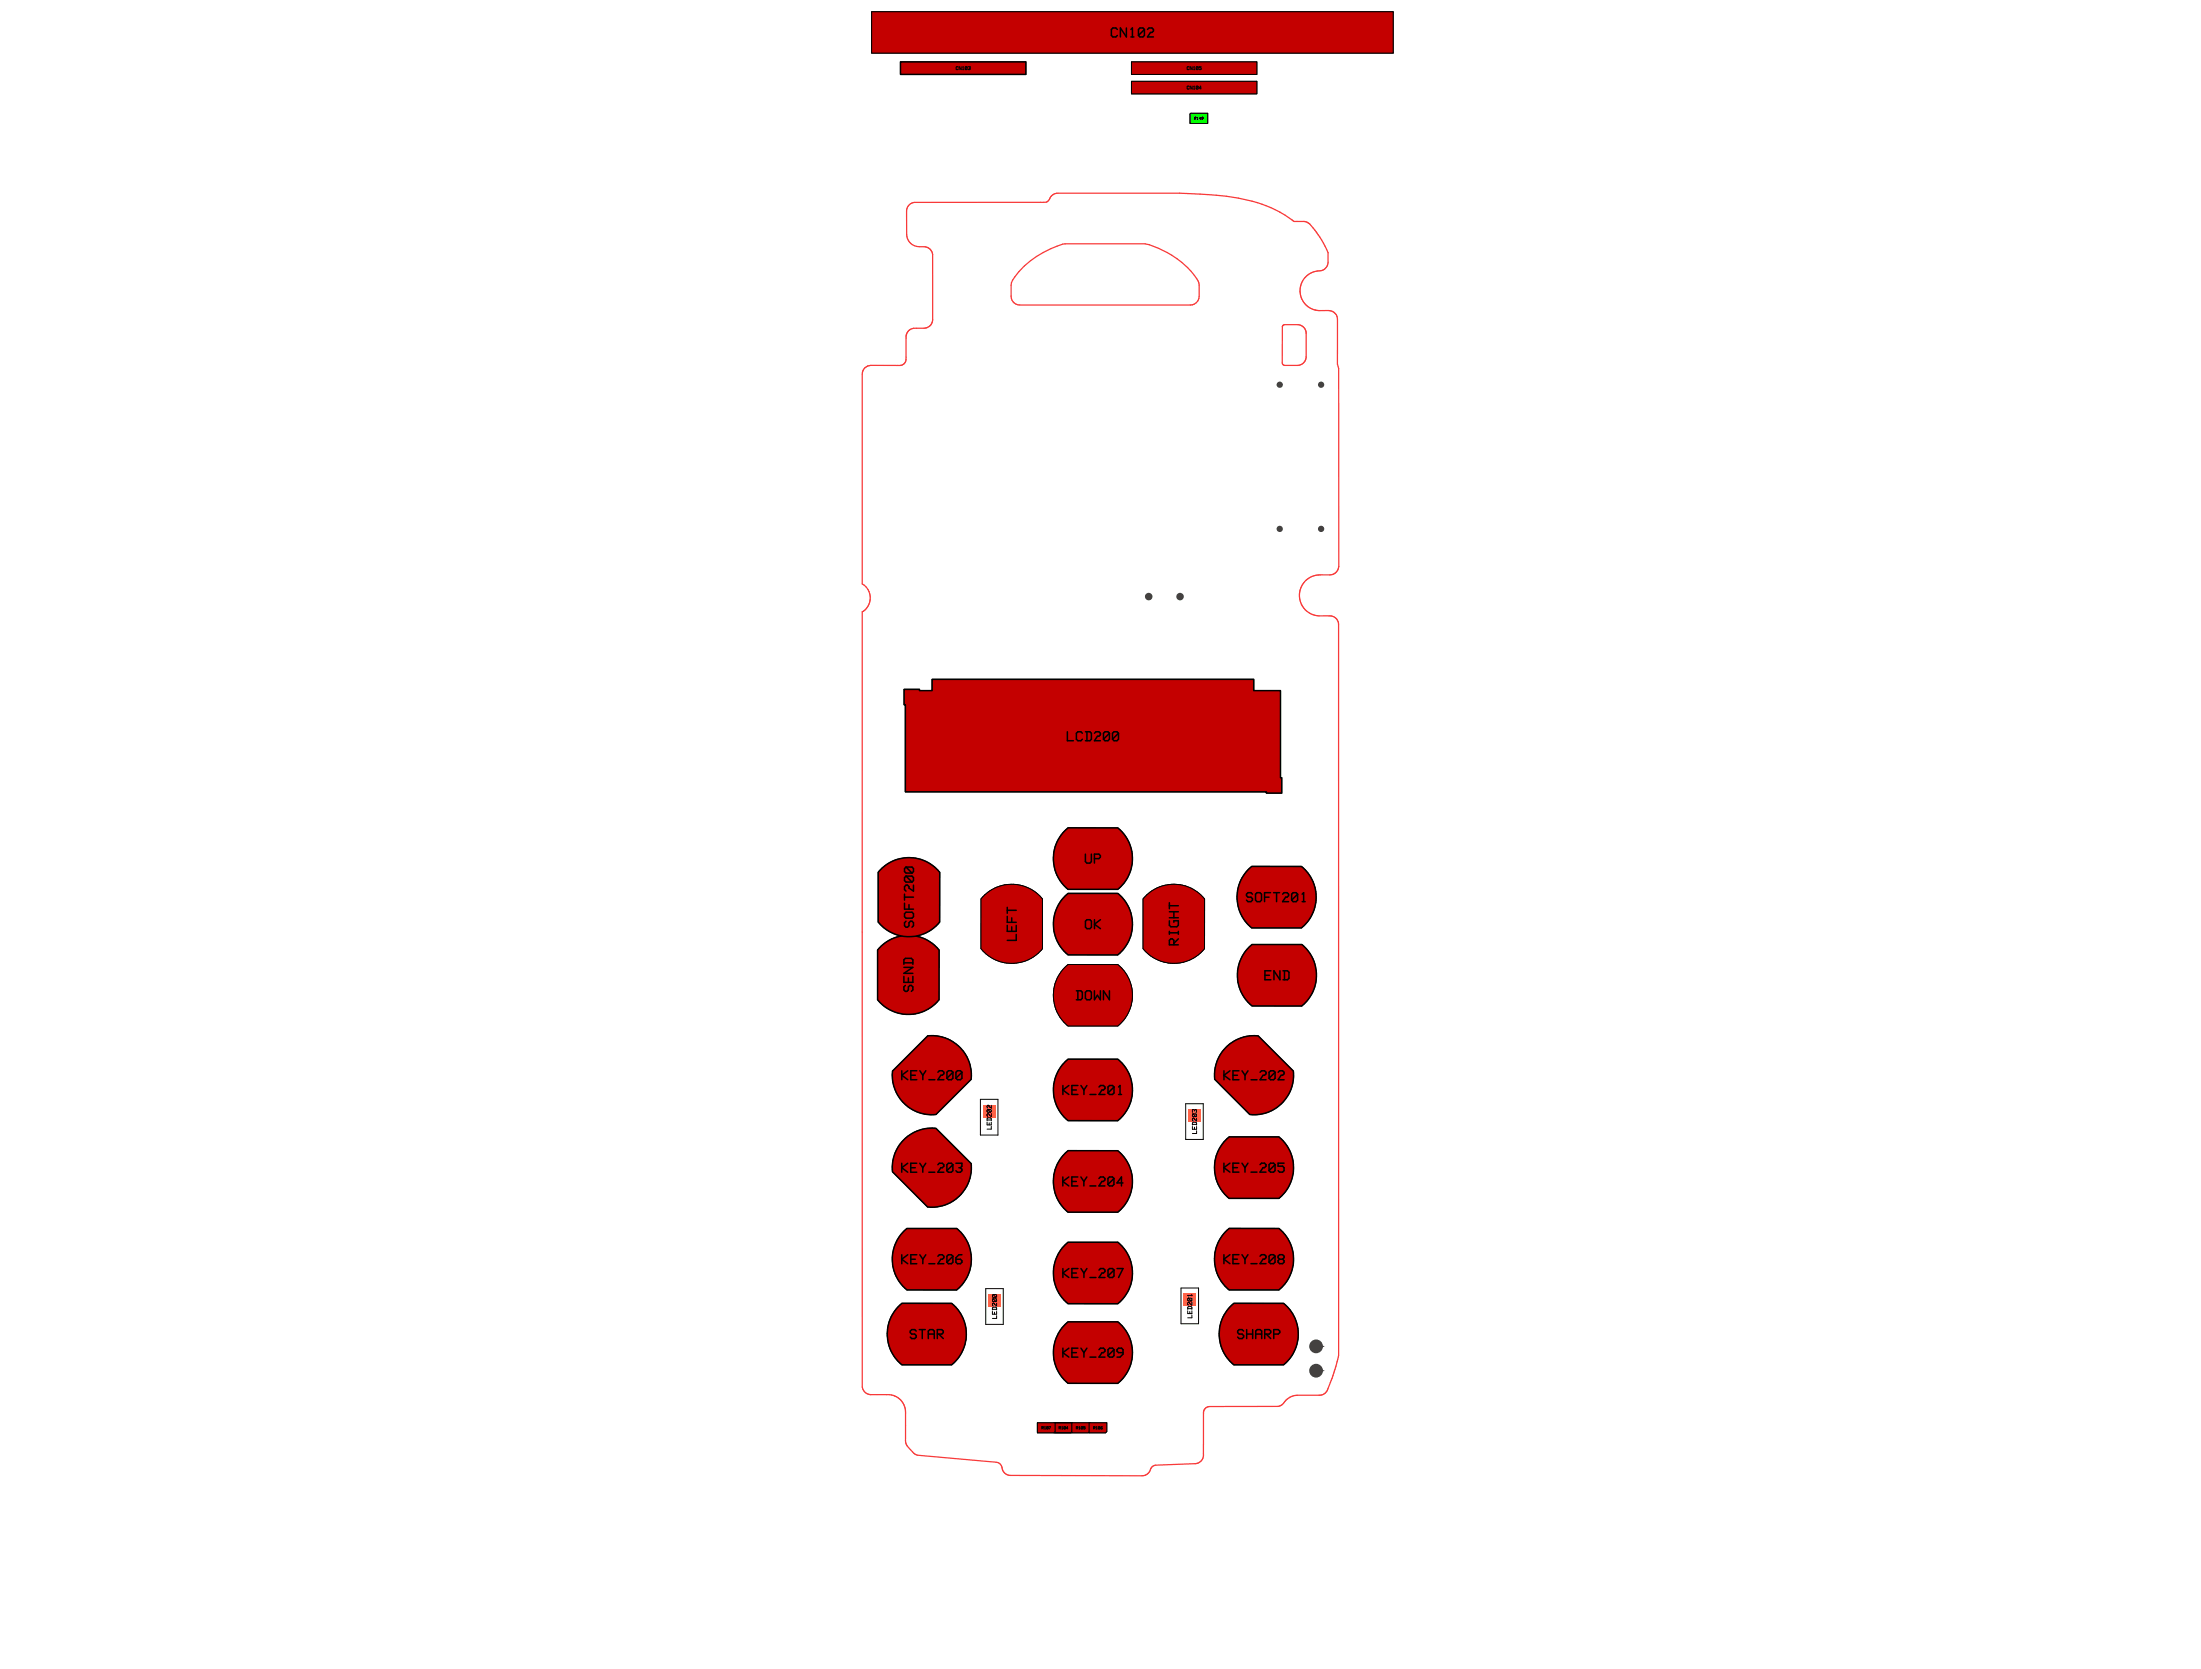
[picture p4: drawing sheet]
<svg xmlns="http://www.w3.org/2000/svg" width="297mm" height="225mm" viewBox="0 0 297 225" stroke-linecap="round" stroke-linejoin="round" font-family="sans-serif">
<path d="M122.7 27.6l.7-.3h17.4h.4l.4-.4a1.23 1.23 0 0 1 1.1-.8h17.6a32.7 32.7 0 0 1 10.5 1.7 13.7 13.7 0 0 1 3.8 2.1h1.5l.6 .3 1.4 1.8 .9 1.6a3.4 3.4 0 0 1 .1 2.2 1.4 1.4 0 0 1-1.5 .8 2.68 2.68 0 0 0-2.2 2.9 2.68 2.68 0 0 0 2.7 2.4h1.3a1.2 1.2 0 0 1 1.1 1.2v6l.1 .6 .1 26.7-.3 .6a1.17 1.17 0 0 1-.9 .6h-1.5a2.77 2.77 0 0 0-2.7 2.7 2.77 2.77 0 0 0 2.7 2.8h1.5a1.17 1.17 0 0 1 1.1 1.2v98.6l-.2 .9a18 18 0 0 1-1.5 4.2l-.4 .2-.4 .1h-3.2a2.76 2.76 0 0 0-1.9 1.3l-.6 .2h-9.2a.85 .85 0 0 0-.8 .9v5.6a1.18 1.18 0 0 1-1.1 1.2l-5.6 .3a1.33 1.33 0 0 0-.6 .8 1.21 1.21 0 0 1-1 .5h-17.8a1.22 1.22 0 0 1-1.1-1.2l-.3-.4-.5-.2-10.6-.9-.7-.5a2.1 2.1 0 0 1-.9-1.5v-4a2.38 2.38 0 0 0-2.6-2.2l-2.5-.1-.5-.4-.2-.5-.1-104.6a2.17 2.17 0 0 0 0-3.8l.1-28.5a1.16 1.16 0 0 1 1.1-1h4a.85 .85 0 0 0 .8-.8v-3.1l.1-.4a1.22 1.22 0 0 1 1.3-.7h1.1a1.16 1.16 0 0 0 1.1-1.2l-.1-8.8v-.3l-.3-.4-.6-.3a2.13 2.13 0 0 1-2.3-.8l-.3-.8v-3.2l.2-.5zM138.2 35.9a13.1 13.1 0 0 1 5.5-3h10.8a11.3 11.3 0 0 1 7.3 5.3 4.2 4.2 0 0 1-.2 2.4 1.18 1.18 0 0 1-1 .6h-23a1.18 1.18 0 0 1-1.2-1.2v-1.5a3.1 3.1 0 0 1 1.1-1.8zM173.1 43.9l.2-.1h1.8a1.18 1.18 0 0 1 1.2 1.2l-.1 3.3a1.19 1.19 0 0 1-1.1 1h-1.8l-.2-.2-.1-5.1z" fill="none" stroke="#f83939" stroke-width=".17"/>
<g fill="#404040">
<circle cx="155" cy="80.5" r=".51"/>
<circle cx="159.2" cy="80.5" r=".51"/>
</g>
<path d="M117.6 1.6h70.4v5.6h-70.4z" fill="none" stroke="#000" stroke-width=".13"/>
<g fill="#404040">
<circle cx="119" cy="2.9" r=".25"/>
<circle cx="123.2" cy="2.9" r=".25"/>
<circle cx="127.4" cy="2.9" r=".25"/>
<circle cx="131.7" cy="2.9" r=".25"/>
<circle cx="135.9" cy="2.9" r=".25"/>
<circle cx="140.1" cy="2.9" r=".25"/>
<circle cx="144.3" cy="2.9" r=".25"/>
<circle cx="148.6" cy="2.9" r=".25"/>
<circle cx="152.8" cy="2.9" r=".25"/>
<circle cx="157" cy="2.9" r=".25"/>
<circle cx="161.3" cy="2.9" r=".25"/>
<circle cx="165.5" cy="2.9" r=".25"/>
<circle cx="169.7" cy="2.9" r=".25"/>
<circle cx="174" cy="2.9" r=".25"/>
<circle cx="178.2" cy="2.9" r=".25"/>
<circle cx="182.4" cy="2.9" r=".25"/>
<circle cx="186.6" cy="2.9" r=".25"/>
<circle cx="119" cy="5.8" r=".25"/>
<circle cx="123.2" cy="5.8" r=".25"/>
<circle cx="127.4" cy="5.8" r=".25"/>
<circle cx="131.7" cy="5.8" r=".25"/>
<circle cx="135.9" cy="5.8" r=".25"/>
<circle cx="140.1" cy="5.8" r=".25"/>
<circle cx="144.3" cy="5.8" r=".25"/>
<circle cx="148.6" cy="5.8" r=".25"/>
<circle cx="152.8" cy="5.8" r=".25"/>
<circle cx="157" cy="5.8" r=".25"/>
<circle cx="161.3" cy="5.8" r=".25"/>
<circle cx="165.5" cy="5.8" r=".25"/>
<circle cx="169.7" cy="5.8" r=".25"/>
<circle cx="174" cy="5.8" r=".25"/>
<circle cx="178.2" cy="5.8" r=".25"/>
<circle cx="182.4" cy="5.8" r=".25"/>
<circle cx="186.6" cy="5.8" r=".25"/>
</g>
<path d="M121.5 8.4h16.9v1.6h-16.9z" fill="none" stroke="#000" stroke-width=".13"/>
<g fill="#404040">
<circle cx="122.4" cy="9.2" r=".25"/>
<circle cx="124" cy="9.2" r=".25"/>
<circle cx="125.7" cy="9.2" r=".25"/>
<circle cx="127.4" cy="9.2" r=".25"/>
<circle cx="132.5" cy="9.2" r=".25"/>
<circle cx="134.2" cy="9.2" r=".25"/>
<circle cx="135.9" cy="9.2" r=".25"/>
<circle cx="137.6" cy="9.2" r=".25"/>
</g>
<path d="M152.7 11h16.9v1.7h-16.9z" fill="none" stroke="#000" stroke-width=".13"/>
<g fill="#404040">
<circle cx="153.5" cy="11.8" r=".25"/>
<circle cx="155.2" cy="11.8" r=".25"/>
<circle cx="156.9" cy="11.8" r=".25"/>
<circle cx="158.6" cy="11.8" r=".25"/>
<circle cx="163.7" cy="11.8" r=".25"/>
<circle cx="165.4" cy="11.8" r=".25"/>
<circle cx="167.1" cy="11.8" r=".25"/>
<circle cx="168.8" cy="11.8" r=".25"/>
</g>
<path d="M152.7 8.4h16.9v1.6h-16.9z" fill="none" stroke="#000" stroke-width=".13"/>
<g fill="#404040">
<circle cx="153.5" cy="9.2" r=".25"/>
<circle cx="155.2" cy="9.2" r=".25"/>
<circle cx="156.9" cy="9.2" r=".25"/>
<circle cx="158.6" cy="9.2" r=".25"/>
<circle cx="163.7" cy="9.2" r=".25"/>
<circle cx="165.4" cy="9.2" r=".25"/>
<circle cx="167.1" cy="9.2" r=".25"/>
<circle cx="168.8" cy="9.2" r=".25"/>
</g>
<path d="M143.8 130.4l.3-.2h6.7a5.3 5.3 0 0 1 0 8.3h-6.7a5.3 5.3 0 0 1-.3-8.1zM168.6 127.8l.3-.3h6.8a5.3 5.3 0 0 1 0 8.3l-6.8-.1a5.3 5.3 0 0 1-.3-7.9z" fill="none" stroke="#000" stroke-width=".13"/>
<g fill="#404040">
<circle cx="178.3" cy="51.9" r=".42"/>
<circle cx="178.3" cy="71.4" r=".42"/>
<circle cx="172.7" cy="71.4" r=".42"/>
<circle cx="172.7" cy="51.9" r=".42"/>
</g>
<path d="M122 93h2.1v.2h1.7v-1.5h43.4v1.5h3.6v11.8h.2v2h-2.1v-.1h-48.7v-11.8h-.2zM120.4 144.5l4.8-4.7a5.3 5.3 0 0 1 5.8 5.9l-4.7 4.7a5.3 5.3 0 0 1-5.9-5.9zM122.1 153.6a5.4 5.4 0 0 1 4.2-1.3l4.7 4.7a5.3 5.3 0 0 1-5.8 5.9l-4.8-4.8a5.3 5.3 0 0 1 1.7-4.5zM143.8 143.2l.3-.3h6.7a5.3 5.3 0 0 1 0 8.3h-6.7a5.3 5.3 0 0 1-.3-8zM143.8 155.5l.3-.2h6.7a5.3 5.3 0 0 1 0 8.3h-6.7a5.3 5.3 0 0 1-.3-8.1zM165.4 153.9l.5-.5h6.7a5.3 5.3 0 0 1 0 8.3h-6.7a5.3 5.3 0 0 1-.5-7.8zM165.6 141.2a5.4 5.4 0 0 1 4.2-1.4l4.7 4.7a5.3 5.3 0 0 1-5.9 5.9l-4.7-4.8a5.3 5.3 0 0 1 1.7-4.4zM122 166.1l.4-.3h6.7a5.3 5.3 0 0 1 0 8.3h-6.7a5.3 5.3 0 0 1-.4-8zM143.8 167.9l.3-.3h6.7a5.3 5.3 0 0 1 0 8.3h-6.7a5.3 5.3 0 0 1-.3-8zM143.8 178.7l.3-.3h6.7a5.3 5.3 0 0 1 0 8.3h-6.7a5.3 5.3 0 0 1-.3-8zM165.4 166.2l.5-.4h6.7a5.3 5.3 0 0 1 0 8.3h-6.7a5.3 5.3 0 0 1-.5-7.9z" fill="none" stroke="#000" stroke-width=".13"/>
<circle cx="170.5" cy="104.1" r=".85" fill="#404040"/>
<circle cx="125" cy="104.1" r=".85" fill="#404040"/>
<path d="M132.9 120.8a5.3 5.3 0 0 1 7.8 .5v6.7a5.3 5.3 0 0 1-8.3 0v-6.7zM132.3 148.3h2.4v4.9h-2.4zM160 148.9h2.4v4.9h-2.4zM133 173.9h2.4v4.8h-2.4zM159.4 173.8h2.3v4.8h-2.3z" fill="none" stroke="#000" stroke-width=".13"/>
<circle cx="177.6" cy="185" r=".93" fill="#404040"/>
<circle cx="177.6" cy="181.7" r=".93" fill="#404040"/>
<path d="M160.6 15.5l.2-.2h2.2v1.3h-2.4zM119 117.1a5.3 5.3 0 0 1 7.8 .6v6.7a5.3 5.3 0 0 1-8.3 0v-6.7zM143.6 112.2l.5-.5h6.7a5.3 5.3 0 0 1 0 8.3h-6.7a5.3 5.3 0 0 1-.5-7.8zM168.4 117.4l.5-.5h6.7a5.3 5.3 0 0 1 0 8.3h-6.7a5.3 5.3 0 0 1-.5-7.8zM119 127.6a5.3 5.3 0 0 1 7.7 .6v6.7a5.3 5.3 0 0 1-8.3 0v-6.7zM143.8 120.9l.3-.3h6.7a5.3 5.3 0 0 1 0 8.3h-6.7a5.3 5.3 0 0 1-.3-8zM154.8 120.7a5.3 5.3 0 0 1 7.7 .6v6.7a5.3 5.3 0 0 1-8.3 0v-6.7zM121.2 176.3l.5-.4h6.7a5.3 5.3 0 0 1 0 8.3h-6.7a5.3 5.3 0 0 1-.5-7.9zM166 176.3l.5-.4h6.7a5.3 5.3 0 0 1 0 8.3h-6.7a5.3 5.3 0 0 1-.5-7.9zM142.3 192v1.3h2.2l.2-.1v-1.2M142.4 192v1.2l-.2 .1h-2.2v-1.3h9.3v1.2l-.1 .1h-2.2v-1.3M144.6 192v1.3h2.3l.1-.1v-1.2" fill="none" stroke="#000" stroke-width=".13"/>
<g fill="#c40000" stroke="#000" stroke-width=".13">
<path d="M117.6 1.6h70.4v5.6h-70.4z"/>
<path d="M152.7 11h16.9v1.7h-16.9z"/>
<path d="M152.7 8.4h16.9v1.6h-16.9z"/>
<path d="M143.8 130.4l.3-.2h6.7a5.3 5.3 0 0 1 0 8.3h-6.7a5.3 5.3 0 0 1-.3-8.1z"/>
</g>
<g fill="#c40000" stroke="#000" stroke-width=".2">
<path d="M121.5 8.4h16.9v1.6h-16.9z"/>
<path d="M168.6 127.8l.3-.3h6.8a5.3 5.3 0 0 1 0 8.3l-6.8-.1a5.3 5.3 0 0 1-.3-7.9z"/>
<path d="M120.4 144.5l4.8-4.7a5.3 5.3 0 0 1 5.8 5.9l-4.7 4.7a5.3 5.3 0 0 1-5.9-5.9z"/>
<path d="M143.8 143.2l.3-.3h6.7a5.3 5.3 0 0 1 0 8.3h-6.7a5.3 5.3 0 0 1-.3-8z"/>
<path d="M165.6 141.2a5.4 5.4 0 0 1 4.2-1.4l4.7 4.7a5.3 5.3 0 0 1-5.9 5.9l-4.7-4.8a5.3 5.3 0 0 1 1.7-4.4z"/>
<path d="M122.1 153.6a5.4 5.4 0 0 1 4.2-1.3l4.7 4.7a5.3 5.3 0 0 1-5.8 5.9l-4.8-4.8a5.3 5.3 0 0 1 1.7-4.5z"/>
<path d="M143.8 155.5l.3-.2h6.7a5.3 5.3 0 0 1 0 8.3h-6.7a5.3 5.3 0 0 1-.3-8.1z"/>
<path d="M165.4 153.9l.5-.5h6.7a5.3 5.3 0 0 1 0 8.3h-6.7a5.3 5.3 0 0 1-.5-7.8z"/>
<path d="M122 166.1l.4-.3h6.7a5.3 5.3 0 0 1 0 8.3h-6.7a5.3 5.3 0 0 1-.4-8z"/>
<path d="M143.8 167.9l.3-.3h6.7a5.3 5.3 0 0 1 0 8.3h-6.7a5.3 5.3 0 0 1-.3-8z"/>
<path d="M165.4 166.2l.5-.4h6.7a5.3 5.3 0 0 1 0 8.3h-6.7a5.3 5.3 0 0 1-.5-7.9z"/>
<path d="M143.8 178.7l.3-.3h6.7a5.3 5.3 0 0 1 0 8.3h-6.7a5.3 5.3 0 0 1-.3-8z"/>
<path d="M122 93h2.1v.2h1.7v-1.5h43.4v1.5h3.6v11.8h.2v2h-2.1v-.1h-48.7v-11.8h-.2z"/>
</g>
<g fill="#ff6347">
<path d="M133.4 174.7h1.6v1.6h-1.6z"/>
<path d="M159.7 174.6h1.7v1.7h-1.7z"/>
<path d="M132.6 149.1h1.7v1.7h-1.7z"/>
<path d="M160.3 149.7h1.7v1.7h-1.7z"/>
</g>
<g fill="#c40000" stroke="#000" stroke-width=".13">
<path d="M132.9 120.8a5.3 5.3 0 0 1 7.8 .5v6.7a5.3 5.3 0 0 1-8.3 0v-6.7z"/>
<path d="M144.6 192h2.4v1.2l-.1 .1h-2.3z"/>
<path d="M147 192h2.3v1.2l-.1 .1h-2.2z"/>
<path d="M140 192h2.4v1.2l-.2 .1h-2.2z"/>
</g>
<g fill="#c40000" stroke="#000" stroke-width=".2">
<path d="M143.8 120.9l.3-.3h6.7a5.3 5.3 0 0 1 0 8.3h-6.7a5.3 5.3 0 0 1-.3-8z"/>
<path d="M142.3 192h2.4v1.2l-.2 .1h-2.2z"/>
</g>
<path d="M160.6 15.3h2.4v1.3h-2.4z" fill="#0f0" stroke="#000" stroke-width=".13"/>
<path d="M154.8 120.7a5.3 5.3 0 0 1 7.7 .6v6.7a5.3 5.3 0 0 1-8.3 0v-6.7z" fill="#c40000" stroke="#000" stroke-width=".13"/>
<g fill="#c40000" stroke="#000" stroke-width=".2">
<path d="M119 127.6a5.3 5.3 0 0 1 7.7 .6v6.7a5.3 5.3 0 0 1-8.3 0v-6.7z"/>
<path d="M166 176.3l.5-.4h6.7a5.3 5.3 0 0 1 0 8.3h-6.7a5.3 5.3 0 0 1-.5-7.9z"/>
<path d="M119 117.1a5.3 5.3 0 0 1 7.8 .6v6.7a5.3 5.3 0 0 1-8.3 0v-6.7z"/>
<path d="M168.4 117.4l.5-.5h6.7a5.3 5.3 0 0 1 0 8.3h-6.7a5.3 5.3 0 0 1-.5-7.8z"/>
<path d="M121.2 176.3l.5-.4h6.7a5.3 5.3 0 0 1 0 8.3h-6.7a5.3 5.3 0 0 1-.5-7.9z"/>
<path d="M143.6 112.2l.5-.5h6.7a5.3 5.3 0 0 1 0 8.3h-6.7a5.3 5.3 0 0 1-.5-7.8z"/>
</g>
<g font-size="2">
<text x="149.6" y="5.1">CN102</text>
<text x="143.7" y="100.1">LCD200</text>
<text x="146.1" y="116.6">UP</text>
<text x="123.4" y="125.5" transform="rotate(-90 123.4 125.5)">SOFT200</text>
<text x="146" y="125.5">OK</text>
<text x="167.8" y="121.8">SOFT201</text>
<text x="137.3" y="127.2" transform="rotate(-90 137.3 127.2)">LEFT</text>
<text x="159.2" y="127.8" transform="rotate(-90 159.2 127.8)">RIGHT</text>
<text x="123.3" y="134.4" transform="rotate(-90 123.3 134.4)">SEND</text>
<text x="144.2" y="135.1">DOWN</text>
<text x="170.2" y="132.4">END</text>
<text x="121.5" y="145.9">KEY_200</text>
<text x="143.2" y="147.8">KEY_201</text>
<text x="165" y="145.9">KEY_202</text>
<text x="121.5" y="158.3">KEY_203</text>
<text x="143.2" y="160.2">KEY_204</text>
<text x="165" y="158.3">KEY_205</text>
<text x="121.5" y="170.7">KEY_206</text>
<text x="143.2" y="172.5">KEY_207</text>
<text x="165" y="170.7">KEY_208</text>
<text x="122.3" y="180.8">STAR</text>
<text x="143.2" y="183.3">KEY_209</text>
<text x="166.3" y="180.8">SHARP</text>
</g>
<g font-size="1">
<text x="133.8" y="152.5" transform="rotate(-90 133.8 152.5)">LED202</text>
<text x="161.5" y="153.1" transform="rotate(-90 161.5 153.1)">LED203</text>
<text x="134.6" y="178" transform="rotate(-90 134.6 178)">LED200</text>
<text x="160.9" y="177.9" transform="rotate(-90 160.9 177.9)">LED201</text>
</g>
<g font-size=".7">
<text x="128.9" y="9.5">CN103</text>
<text x="160.1" y="9.5">CN105</text>
<text x="160.1" y="12.1">CN104</text>
</g>
<g font-size=".5">
<text x="161.1" y="16.2">R149</text>
<text x="140.5" y="192.9">R107</text>
<text x="142.9" y="192.9">R104</text>
<text x="145.2" y="192.9">R105</text>
<text x="147.5" y="192.9">R106</text>
</g>
</svg>
